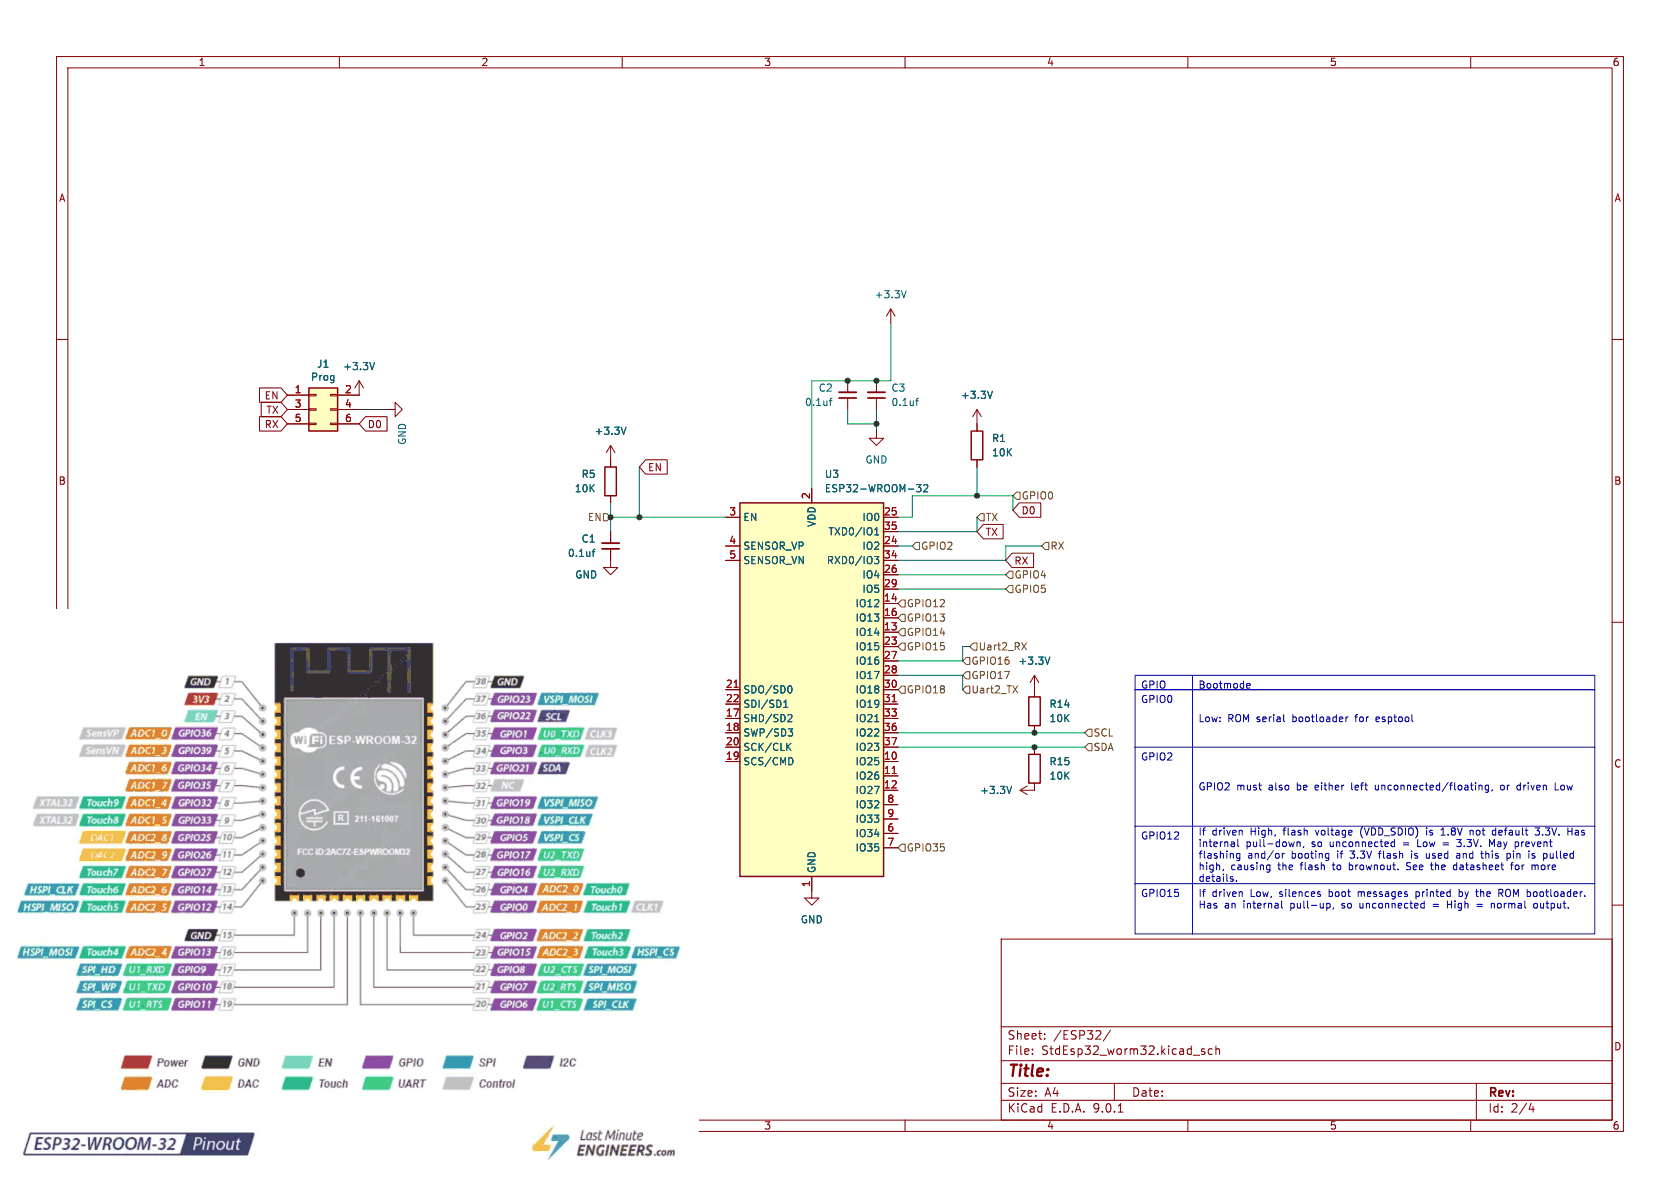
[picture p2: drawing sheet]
(kicad_sch
 (version 20250114)
 (generator "eeschema")
 (generator_version "9.0")
 (paper "A4")
 (lib_symbols
  (symbol "+3.3V_3"
   (power)
   (pin_names
    (offset 0)) (exclude_from_sim no) (in_bom yes) (on_board yes)
   (property "Reference" "#PWR" (at 0 -3.81 0) (effects (font (size 1.27 1.27)) (hide yes)))
   (property "Value" "+3.3V_3" (at 0 3.556 0) (effects (font (size 1.27 1.27))))
   (property "Footprint" "" (at 0 0 0) (effects (font (size 1.27 1.27)) (hide yes)))
   (property "Datasheet" "" (at 0 0 0) (effects (font (size 1.27 1.27)) (hide yes)))
   (property "Description" "Power symbol creates a global label with name \"+3.3V\"" (at 0 0 0) (effects (font (size 1.27 1.27)) (hide yes)))
   (symbol "+3.3V_3_0_1"
    (polyline (pts (xy -0.762 1.27) (xy 0 2.54)) (stroke (width 0) (type default)) (fill (type none)))
    (polyline (pts (xy 0 2.54) (xy 0.762 1.27)) (stroke (width 0) (type default)) (fill (type none)))
    (polyline (pts (xy 0 0) (xy 0 2.54)) (stroke (width 0) (type default)) (fill (type none))))
   (symbol "+3.3V_3_1_1"
    (pin power_in line (at 0 0 90) (length 0) (hide yes) (name "+3.3V" (effects (font (size 1.27 1.27)))) (number "1" (effects (font (size 1.27 1.27))))))
   (embedded_fonts no))
  (symbol "Connector_Generic:Conn_02x03_Odd_Even"
   (pin_names
    (offset 1.016) (hide yes)) (exclude_from_sim no) (in_bom yes) (on_board yes)
   (property "Reference" "J" (at 1.27 5.08 0) (effects (font (size 1.27 1.27))))
   (property "Value" "Conn_02x03_Odd_Even" (at 1.27 -5.08 0) (effects (font (size 1.27 1.27))))
   (property "Footprint" "" (at 0 0 0) (effects (font (size 1.27 1.27)) (hide yes)))
   (property "Datasheet" "~" (at 0 0 0) (effects (font (size 1.27 1.27)) (hide yes)))
   (property "Description" "Generic connector, double row, 02x03, odd/even pin numbering scheme (row 1 odd numbers, row 2 even numbers), script generated (kicad-library-utils/schlib/autogen/connector/)" (at 0 0 0) (effects (font (size 1.27 1.27)) (hide yes)))
   (symbol "Conn_02x03_Odd_Even_1_1"
    (rectangle (start -1.27 3.81) (end 3.81 -3.81) (stroke (width 0.254) (type default)) (fill (type background)))
    (rectangle (start -1.27 2.667) (end 0 2.413) (stroke (width 0.1524) (type default)) (fill (type none)))
    (rectangle (start -1.27 0.127) (end 0 -0.127) (stroke (width 0.1524) (type default)) (fill (type none)))
    (rectangle (start -1.27 -2.413) (end 0 -2.667) (stroke (width 0.1524) (type default)) (fill (type none)))
    (rectangle (start 3.81 2.667) (end 2.54 2.413) (stroke (width 0.1524) (type default)) (fill (type none)))
    (rectangle (start 3.81 0.127) (end 2.54 -0.127) (stroke (width 0.1524) (type default)) (fill (type none)))
    (rectangle (start 3.81 -2.413) (end 2.54 -2.667) (stroke (width 0.1524) (type default)) (fill (type none)))
    (pin passive line (at -5.08 2.54 0) (length 3.81) (name "Pin_1" (effects (font (size 1.27 1.27)))) (number "1" (effects (font (size 1.27 1.27)))))
    (pin passive line (at -5.08 0 0) (length 3.81) (name "Pin_3" (effects (font (size 1.27 1.27)))) (number "3" (effects (font (size 1.27 1.27)))))
    (pin passive line (at -5.08 -2.54 0) (length 3.81) (name "Pin_5" (effects (font (size 1.27 1.27)))) (number "5" (effects (font (size 1.27 1.27)))))
    (pin passive line (at 7.62 2.54 180) (length 3.81) (name "Pin_2" (effects (font (size 1.27 1.27)))) (number "2" (effects (font (size 1.27 1.27)))))
    (pin passive line (at 7.62 0 180) (length 3.81) (name "Pin_4" (effects (font (size 1.27 1.27)))) (number "4" (effects (font (size 1.27 1.27)))))
    (pin passive line (at 7.62 -2.54 180) (length 3.81) (name "Pin_6" (effects (font (size 1.27 1.27)))) (number "6" (effects (font (size 1.27 1.27))))))
   (embedded_fonts no))
  (symbol "Device:C_Small"
   (pin_numbers (hide yes))
   (pin_names
    (offset 0.254) (hide yes)) (exclude_from_sim no) (in_bom yes) (on_board yes)
   (property "Reference" "C" (at 0.254 1.778 0) (effects (font (size 1.27 1.27)) (justify left)))
   (property "Value" "C_Small" (at 0.254 -2.032 0) (effects (font (size 1.27 1.27)) (justify left)))
   (property "Footprint" "" (at 0 0 0) (effects (font (size 1.27 1.27)) (hide yes)))
   (property "Datasheet" "~" (at 0 0 0) (effects (font (size 1.27 1.27)) (hide yes)))
   (property "Description" "Unpolarized capacitor, small symbol" (at 0 0 0) (effects (font (size 1.27 1.27)) (hide yes)))
   (symbol "C_Small_0_1"
    (polyline (pts (xy -1.524 0.508) (xy 1.524 0.508)) (stroke (width 0.3048) (type default)) (fill (type none)))
    (polyline (pts (xy -1.524 -0.508) (xy 1.524 -0.508)) (stroke (width 0.3302) (type default)) (fill (type none))))
   (symbol "C_Small_1_1"
    (pin passive line (at 0 2.54 270) (length 2.032) (name "~" (effects (font (size 1.27 1.27)))) (number "1" (effects (font (size 1.27 1.27)))))
    (pin passive line (at 0 -2.54 90) (length 2.032) (name "~" (effects (font (size 1.27 1.27)))) (number "2" (effects (font (size 1.27 1.27))))))
   (embedded_fonts no))
  (symbol "Device:R"
   (pin_numbers (hide yes))
   (pin_names
    (offset 0)) (exclude_from_sim no) (in_bom yes) (on_board yes)
   (property "Reference" "R" (at 2.032 0 90) (effects (font (size 1.27 1.27))))
   (property "Value" "R" (at 0 0 90) (effects (font (size 1.27 1.27))))
   (property "Footprint" "" (at -1.778 0 90) (effects (font (size 1.27 1.27)) (hide yes)))
   (property "Datasheet" "~" (at 0 0 0) (effects (font (size 1.27 1.27)) (hide yes)))
   (property "Description" "Resistor" (at 0 0 0) (effects (font (size 1.27 1.27)) (hide yes)))
   (symbol "R_0_1"
    (rectangle (start -1.016 -2.54) (end 1.016 2.54) (stroke (width 0.254) (type default)) (fill (type none))))
   (symbol "R_1_1"
    (pin passive line (at 0 3.81 270) (length 1.27) (name "~" (effects (font (size 1.27 1.27)))) (number "1" (effects (font (size 1.27 1.27)))))
    (pin passive line (at 0 -3.81 90) (length 1.27) (name "~" (effects (font (size 1.27 1.27)))) (number "2" (effects (font (size 1.27 1.27))))))
   (embedded_fonts no))
  (symbol "GND_22"
   (power)
   (pin_names
    (offset 0)) (exclude_from_sim no) (in_bom yes) (on_board yes)
   (property "Reference" "#PWR" (at 0 -6.35 0) (effects (font (size 1.27 1.27)) (hide yes)))
   (property "Value" "GND_22" (at 0 -3.81 0) (effects (font (size 1.27 1.27))))
   (property "Footprint" "" (at 0 0 0) (effects (font (size 1.27 1.27)) (hide yes)))
   (property "Datasheet" "" (at 0 0 0) (effects (font (size 1.27 1.27)) (hide yes)))
   (property "Description" "Power symbol creates a global label with name \"GND\" , ground" (at 0 0 0) (effects (font (size 1.27 1.27)) (hide yes)))
   (symbol "GND_22_0_1"
    (polyline (pts (xy 0 0) (xy 0 -1.27) (xy 1.27 -1.27) (xy 0 -2.54) (xy -1.27 -1.27) (xy 0 -1.27)) (stroke (width 0) (type default)) (fill (type none))))
   (symbol "GND_22_1_1"
    (pin power_in line (at 0 0 270) (length 0) (hide yes) (name "GND" (effects (font (size 1.27 1.27)))) (number "1" (effects (font (size 1.27 1.27))))))
   (embedded_fonts no))
  (symbol "RF_Module:ESP32-WROOM-32" (exclude_from_sim no) (in_bom yes) (on_board yes)
   (property "Reference" "U" (at -12.7 34.29 0) (effects (font (size 1.27 1.27)) (justify left)))
   (property "Value" "ESP32-WROOM-32" (at 1.27 34.29 0) (effects (font (size 1.27 1.27)) (justify left)))
   (property "Footprint" "RF_Module:ESP32-WROOM-32" (at 0 -38.1 0) (effects (font (size 1.27 1.27)) (hide yes)))
   (property "Datasheet" "https://www.espressif.com/sites/default/files/documentation/esp32-wroom-32_datasheet_en.pdf" (at -7.62 1.27 0) (effects (font (size 1.27 1.27)) (hide yes)))
   (property "Description" "RF Module, ESP32-D0WDQ6 SoC, Wi-Fi 802.11b/g/n, Bluetooth, BLE, 32-bit, 2.7-3.6V, onboard antenna, SMD" (at 0 0 0) (effects (font (size 1.27 1.27)) (hide yes)))
   (symbol "ESP32-WROOM-32_0_1"
    (rectangle (start -12.7 33.02) (end 12.7 -33.02) (stroke (width 0.254) (type default)) (fill (type background))))
   (symbol "ESP32-WROOM-32_1_1"
    (pin input line (at -15.24 30.48 0) (length 2.54) (name "EN" (effects (font (size 1.27 1.27)))) (number "3" (effects (font (size 1.27 1.27)))))
    (pin input line (at -15.24 25.4 0) (length 2.54) (name "SENSOR_VP" (effects (font (size 1.27 1.27)))) (number "4" (effects (font (size 1.27 1.27)))))
    (pin input line (at -15.24 22.86 0) (length 2.54) (name "SENSOR_VN" (effects (font (size 1.27 1.27)))) (number "5" (effects (font (size 1.27 1.27)))))
    (pin bidirectional line (at -15.24 0 0) (length 2.54) (name "SDO/SD0" (effects (font (size 1.27 1.27)))) (number "21" (effects (font (size 1.27 1.27)))))
    (pin bidirectional line (at -15.24 -2.54 0) (length 2.54) (name "SDI/SD1" (effects (font (size 1.27 1.27)))) (number "22" (effects (font (size 1.27 1.27)))))
    (pin bidirectional line (at -15.24 -5.08 0) (length 2.54) (name "SHD/SD2" (effects (font (size 1.27 1.27)))) (number "17" (effects (font (size 1.27 1.27)))))
    (pin bidirectional line (at -15.24 -7.62 0) (length 2.54) (name "SWP/SD3" (effects (font (size 1.27 1.27)))) (number "18" (effects (font (size 1.27 1.27)))))
    (pin bidirectional line (at -15.24 -10.16 0) (length 2.54) (name "SCK/CLK" (effects (font (size 1.27 1.27)))) (number "20" (effects (font (size 1.27 1.27)))))
    (pin bidirectional line (at -15.24 -12.7 0) (length 2.54) (name "SCS/CMD" (effects (font (size 1.27 1.27)))) (number "19" (effects (font (size 1.27 1.27)))))
    (pin no_connect line (at -12.7 -27.94 0) (length 2.54) (hide yes) (name "NC" (effects (font (size 1.27 1.27)))) (number "32" (effects (font (size 1.27 1.27)))))
    (pin power_in line (at 0 35.56 270) (length 2.54) (name "VDD" (effects (font (size 1.27 1.27)))) (number "2" (effects (font (size 1.27 1.27)))))
    (pin power_in line (at 0 -35.56 90) (length 2.54) (name "GND" (effects (font (size 1.27 1.27)))) (number "1" (effects (font (size 1.27 1.27)))))
    (pin passive line (at 0 -35.56 90) (length 2.54) (hide yes) (name "GND" (effects (font (size 1.27 1.27)))) (number "15" (effects (font (size 1.27 1.27)))))
    (pin passive line (at 0 -35.56 90) (length 2.54) (hide yes) (name "GND" (effects (font (size 1.27 1.27)))) (number "38" (effects (font (size 1.27 1.27)))))
    (pin passive line (at 0 -35.56 90) (length 2.54) (hide yes) (name "GND" (effects (font (size 1.27 1.27)))) (number "39" (effects (font (size 1.27 1.27)))))
    (pin bidirectional line (at 15.24 30.48 180) (length 2.54) (name "IO0" (effects (font (size 1.27 1.27)))) (number "25" (effects (font (size 1.27 1.27)))))
    (pin bidirectional line (at 15.24 27.94 180) (length 2.54) (name "TXD0/IO1" (effects (font (size 1.27 1.27)))) (number "35" (effects (font (size 1.27 1.27)))))
    (pin bidirectional line (at 15.24 25.4 180) (length 2.54) (name "IO2" (effects (font (size 1.27 1.27)))) (number "24" (effects (font (size 1.27 1.27)))))
    (pin bidirectional line (at 15.24 22.86 180) (length 2.54) (name "RXD0/IO3" (effects (font (size 1.27 1.27)))) (number "34" (effects (font (size 1.27 1.27)))))
    (pin bidirectional line (at 15.24 20.32 180) (length 2.54) (name "IO4" (effects (font (size 1.27 1.27)))) (number "26" (effects (font (size 1.27 1.27)))))
    (pin bidirectional line (at 15.24 17.78 180) (length 2.54) (name "IO5" (effects (font (size 1.27 1.27)))) (number "29" (effects (font (size 1.27 1.27)))))
    (pin bidirectional line (at 15.24 15.24 180) (length 2.54) (name "IO12" (effects (font (size 1.27 1.27)))) (number "14" (effects (font (size 1.27 1.27)))))
    (pin bidirectional line (at 15.24 12.7 180) (length 2.54) (name "IO13" (effects (font (size 1.27 1.27)))) (number "16" (effects (font (size 1.27 1.27)))))
    (pin bidirectional line (at 15.24 10.16 180) (length 2.54) (name "IO14" (effects (font (size 1.27 1.27)))) (number "13" (effects (font (size 1.27 1.27)))))
    (pin bidirectional line (at 15.24 7.62 180) (length 2.54) (name "IO15" (effects (font (size 1.27 1.27)))) (number "23" (effects (font (size 1.27 1.27)))))
    (pin bidirectional line (at 15.24 5.08 180) (length 2.54) (name "IO16" (effects (font (size 1.27 1.27)))) (number "27" (effects (font (size 1.27 1.27)))))
    (pin bidirectional line (at 15.24 2.54 180) (length 2.54) (name "IO17" (effects (font (size 1.27 1.27)))) (number "28" (effects (font (size 1.27 1.27)))))
    (pin bidirectional line (at 15.24 0 180) (length 2.54) (name "IO18" (effects (font (size 1.27 1.27)))) (number "30" (effects (font (size 1.27 1.27)))))
    (pin bidirectional line (at 15.24 -2.54 180) (length 2.54) (name "IO19" (effects (font (size 1.27 1.27)))) (number "31" (effects (font (size 1.27 1.27)))))
    (pin bidirectional line (at 15.24 -5.08 180) (length 2.54) (name "IO21" (effects (font (size 1.27 1.27)))) (number "33" (effects (font (size 1.27 1.27)))))
    (pin bidirectional line (at 15.24 -7.62 180) (length 2.54) (name "IO22" (effects (font (size 1.27 1.27)))) (number "36" (effects (font (size 1.27 1.27)))))
    (pin bidirectional line (at 15.24 -10.16 180) (length 2.54) (name "IO23" (effects (font (size 1.27 1.27)))) (number "37" (effects (font (size 1.27 1.27)))))
    (pin bidirectional line (at 15.24 -12.7 180) (length 2.54) (name "IO25" (effects (font (size 1.27 1.27)))) (number "10" (effects (font (size 1.27 1.27)))))
    (pin bidirectional line (at 15.24 -15.24 180) (length 2.54) (name "IO26" (effects (font (size 1.27 1.27)))) (number "11" (effects (font (size 1.27 1.27)))))
    (pin bidirectional line (at 15.24 -17.78 180) (length 2.54) (name "IO27" (effects (font (size 1.27 1.27)))) (number "12" (effects (font (size 1.27 1.27)))))
    (pin bidirectional line (at 15.24 -20.32 180) (length 2.54) (name "IO32" (effects (font (size 1.27 1.27)))) (number "8" (effects (font (size 1.27 1.27)))))
    (pin bidirectional line (at 15.24 -22.86 180) (length 2.54) (name "IO33" (effects (font (size 1.27 1.27)))) (number "9" (effects (font (size 1.27 1.27)))))
    (pin input line (at 15.24 -25.4 180) (length 2.54) (name "IO34" (effects (font (size 1.27 1.27)))) (number "6" (effects (font (size 1.27 1.27)))))
    (pin input line (at 15.24 -27.94 180) (length 2.54) (name "IO35" (effects (font (size 1.27 1.27)))) (number "7" (effects (font (size 1.27 1.27))))))
   (embedded_fonts no)))
 (junction
  (at 154.94 74.93)
  (diameter 0)
  (color 0 0 0 0))
 (junction
  (at 172.72 87.63)
  (diameter 0)
  (color 0 0 0 0))
 (junction
  (at 182.88 129.54)
  (diameter 0)
  (color 0 0 0 0))
 (junction
  (at 182.88 132.08)
  (diameter 0)
  (color 0 0 0 0))
 (junction
  (at 154.94 67.31)
  (diameter 0)
  (color 0 0 0 0))
 (junction
  (at 149.86 67.31)
  (diameter 0)
  (color 0 0 0 0))
 (junction
  (at 107.95 91.44)
  (diameter 0)
  (color 0 0 0 0))
 (junction
  (at 113.03 91.44)
  (diameter 0)
  (color 0 0 0 0))
 (wire
  (pts (xy 113.03 82.55) (xy 113.03 91.44))
  (stroke (width 0) (type default)))
 (wire
  (pts (xy 149.86 67.31) (xy 154.94 67.31))
  (stroke (width 0) (type default)))
 (wire
  (pts (xy 149.86 72.39) (xy 149.86 74.93))
  (stroke (width 0) (type default)))
 (wire
  (pts (xy 157.48 67.31) (xy 154.94 67.31))
  (stroke (width 0) (type default)))
 (wire
  (pts (xy 191.77 132.08) (xy 182.88 132.08))
  (stroke (width 0) (type default)))
 (wire
  (pts (xy 68.58 72.39) (xy 63.5 72.39))
  (stroke (width 0) (type default)))
 (wire
  (pts (xy 177.8 104.14) (xy 158.75 104.14))
  (stroke (width 0) (type default)))
 (wire
  (pts (xy 182.88 132.08) (xy 158.75 132.08))
  (stroke (width 0) (type default)))
 (wire
  (pts (xy 149.86 67.31) (xy 143.51 67.31))
  (stroke (width 0) (type default)))
 (wire
  (pts (xy 107.95 93.98) (xy 107.95 91.44))
  (stroke (width 0) (type default)))
 (wire
  (pts (xy 157.48 57.15) (xy 157.48 67.31))
  (stroke (width 0) (type default)))
 (wire
  (pts (xy 107.95 88.9) (xy 107.95 91.44))
  (stroke (width 0) (type default)))
 (wire
  (pts (xy 172.72 82.55) (xy 172.72 87.63))
  (stroke (width 0) (type default)))
 (wire
  (pts (xy 161.29 91.44) (xy 161.29 87.63))
  (stroke (width 0) (type default)))
 (wire
  (pts (xy 170.18 119.38) (xy 158.75 119.38))
  (stroke (width 0) (type default)))
 (wire
  (pts (xy 179.07 87.63) (xy 172.72 87.63))
  (stroke (width 0) (type default)))
 (wire
  (pts (xy 158.75 91.44) (xy 161.29 91.44))
  (stroke (width 0) (type default)))
 (wire
  (pts (xy 191.77 129.54) (xy 182.88 129.54))
  (stroke (width 0) (type default)))
 (wire
  (pts (xy 113.03 91.44) (xy 128.27 91.44))
  (stroke (width 0) (type default)))
 (wire
  (pts (xy 154.94 72.39) (xy 154.94 74.93))
  (stroke (width 0) (type default)))
 (wire
  (pts (xy 161.29 87.63) (xy 172.72 87.63))
  (stroke (width 0) (type default)))
 (wire
  (pts (xy 170.18 114.3) (xy 170.18 116.84))
  (stroke (width 0) (type default)))
 (wire
  (pts (xy 158.75 101.6) (xy 177.8 101.6))
  (stroke (width 0) (type default)))
 (wire
  (pts (xy 172.72 91.44) (xy 172.72 93.98))
  (stroke (width 0) (type default)))
 (wire
  (pts (xy 182.88 129.54) (xy 158.75 129.54))
  (stroke (width 0) (type default)))
 (wire
  (pts (xy 161.29 96.52) (xy 158.75 96.52))
  (stroke (width 0) (type default)))
 (wire
  (pts (xy 179.07 87.63) (xy 179.07 90.17))
  (stroke (width 0) (type default)))
 (wire
  (pts (xy 143.51 67.31) (xy 143.51 86.36))
  (stroke (width 0) (type default)))
 (wire
  (pts (xy 170.18 119.38) (xy 170.18 121.92))
  (stroke (width 0) (type default)))
 (wire
  (pts (xy 170.18 116.84) (xy 158.75 116.84))
  (stroke (width 0) (type default)))
 (wire
  (pts (xy 158.75 93.98) (xy 172.72 93.98))
  (stroke (width 0) (type default)))
 (wire
  (pts (xy 184.15 96.52) (xy 177.8 96.52))
  (stroke (width 0) (type default)))
 (wire
  (pts (xy 154.94 74.93) (xy 154.94 76.2))
  (stroke (width 0) (type default)))
 (wire
  (pts (xy 177.8 96.52) (xy 177.8 99.06))
  (stroke (width 0) (type default)))
 (wire
  (pts (xy 149.86 74.93) (xy 154.94 74.93))
  (stroke (width 0) (type default)))
 (wire
  (pts (xy 158.75 99.06) (xy 177.8 99.06))
  (stroke (width 0) (type default)))
 (wire
  (pts (xy 171.45 114.3) (xy 170.18 114.3))
  (stroke (width 0) (type default)))
 (wire
  (pts (xy 107.95 91.44) (xy 113.03 91.44))
  (stroke (width 0) (type default)))
 (image
  (at 62.23 157.48)
  (scale 0.341627)
  (data))
 (table
  (column_count 2)
  (border
   (external yes)
   (header yes) (stroke (width 0) (type solid)))
  (separators
   (rows yes)
   (cols yes) (stroke (width 0) (type solid)))
  (column_widths 10.16 71.12)
  (row_heights 2.54 10.16 13.97 10.16 8.89)
  (cells
   (table_cell "GPIO" (exclude_from_sim no) (at 200.66 119.38 0) (size 10.16 2.54)
    (margins 0.9525 0.9525 0.9525 0.9525)
    (span 1 1) (fill (type none)) (effects (font (size 1.27 1.27)) (justify left top)))
   (table_cell "Bootmode" (exclude_from_sim no) (at 210.82 119.38 0) (size 71.12 2.54)
    (margins 0.9525 0.9525 0.9525 0.9525)
    (span 1 1) (fill (type none)) (effects (font (size 1.27 1.27)) (justify left top)))
   (table_cell "GPIO0" (exclude_from_sim no) (at 200.66 121.92 0) (size 10.16 10.16)
    (margins 0.9525 0.9525 0.9525 0.9525)
    (span 1 1) (fill (type none)) (effects (font (size 1.27 1.27)) (justify left top)))
   (table_cell "Low: ROM serial bootloader for esptool" (exclude_from_sim no) (at 210.82 121.92 0) (size 71.12 10.16)
    (margins 0.9525 0.9525 0.9525 0.9525)
    (span 1 1) (fill (type none)) (effects (font (size 1.27 1.27)) (justify left)))
   (table_cell "GPIO2" (exclude_from_sim no) (at 200.66 132.08 0) (size 10.16 13.97)
    (margins 0.9525 0.9525 0.9525 0.9525)
    (span 1 1) (fill (type none)) (effects (font (size 1.27 1.27)) (justify left top)))
   (table_cell "GPIO2 must also be either left unconnected/floating, or driven Low" (exclude_from_sim no) (at 210.82 132.08 0) (size 71.12 13.97)
    (margins 0.9525 0.9525 0.9525 0.9525)
    (span 1 1) (fill (type none)) (effects (font (size 1.27 1.27)) (justify left)))
   (table_cell "GPIO12 " (exclude_from_sim no) (at 200.66 146.05 0) (size 10.16 10.16)
    (margins 0.9525 0.9525 0.9525 0.9525)
    (span 1 1) (fill (type none)) (effects (font (size 1.27 1.27)) (justify left top)))
   (table_cell "If driven High, flash voltage (VDD_SDIO) is 1.8V not default 3.3V. Has internal pull-down, so unconnected = Low = 3.3V. May prevent flashing and/or booting if 3.3V flash is used and this pin is pulled high, causing the flash to brownout. See the datasheet for more details." (exclude_from_sim no) (at 210.82 146.05 0) (size 71.12 10.16)
    (margins 0.9525 0.9525 0.9525 0.9525)
    (span 1 1) (fill (type none)) (effects (font (size 1.27 1.27)) (justify left)))
   (table_cell "GPIO15" (exclude_from_sim no) (at 200.66 156.21 0) (size 10.16 8.89)
    (margins 0.9525 0.9525 0.9525 0.9525)
    (span 1 1) (fill (type none)) (effects (font (size 1.27 1.27)) (justify left top)))
   (table_cell "If driven Low, silences boot messages printed by the ROM bootloader. Has an internal pull-up, so unconnected = High = normal output." (exclude_from_sim no) (at 210.82 156.21 0) (size 71.12 8.89)
    (margins 0.9525 0.9525 0.9525 0.9525)
    (span 1 1) (fill (type none)) (effects (font (size 1.27 1.27)) (justify left top)))))
 (global_label "EN"
  (shape input)
  (at 113.03 82.55 0)
  (fields_autoplaced yes)
  (effects (font (size 1.27 1.27)) (justify left))
  (property "Intersheetrefs" "${INTERSHEET_REFS}" (at 118.4947 82.55 0) (effects (font (size 1.27 1.27)) (justify left) (hide yes))))
 (global_label "RX"
  (shape input)
  (at 50.8 74.93 180)
  (effects (font (size 1.27 1.27)) (justify right))
  (property "Intersheetrefs" "${INTERSHEET_REFS}" (at 50.8 74.93 0) (effects (font (size 1.27 1.27)) (hide yes))))
 (global_label "EN"
  (shape input)
  (at 50.8 69.85 180)
  (effects (font (size 1.27 1.27)) (justify right))
  (property "Intersheetrefs" "${INTERSHEET_REFS}" (at 50.8 69.85 0) (effects (font (size 1.27 1.27)) (hide yes))))
 (global_label "D0"
  (shape input)
  (at 179.07 90.17 0)
  (effects (font (size 1.27 1.27)) (justify left))
  (property "Intersheetrefs" "${INTERSHEET_REFS}" (at 179.07 90.17 0) (effects (font (size 1.27 1.27)) (hide yes))))
 (global_label "TX"
  (shape input)
  (at 172.72 93.98 0)
  (effects (font (size 1.27 1.27)) (justify left))
  (property "Intersheetrefs" "${INTERSHEET_REFS}" (at 172.72 93.98 0) (effects (font (size 1.27 1.27)) (hide yes))))
 (global_label "TX"
  (shape input)
  (at 50.8 72.39 180)
  (effects (font (size 1.27 1.27)) (justify right))
  (property "Intersheetrefs" "${INTERSHEET_REFS}" (at 50.8 72.39 0) (effects (font (size 1.27 1.27)) (hide yes))))
 (global_label "D0"
  (shape input)
  (at 63.5 74.93 0)
  (effects (font (size 1.27 1.27)) (justify left))
  (property "Intersheetrefs" "${INTERSHEET_REFS}" (at 63.5 74.93 0) (effects (font (size 1.27 1.27)) (hide yes))))
 (global_label "RX"
  (shape input)
  (at 177.8 99.06 0)
  (effects (font (size 1.27 1.27)) (justify left))
  (property "Intersheetrefs" "${INTERSHEET_REFS}" (at 177.8 99.06 0) (effects (font (size 1.27 1.27)) (hide yes))))
 (hierarchical_label "GPIO2"
  (shape input)
  (at 161.29 96.52 0)
  (effects (font (size 1.27 1.27)) (justify left)))
 (hierarchical_label "GPIO35"
  (shape input)
  (at 158.75 149.86 0)
  (effects (font (size 1.27 1.27)) (justify left)))
 (hierarchical_label "Uart2_RX"
  (shape input)
  (at 171.45 114.3 0)
  (effects (font (size 1.27 1.27)) (justify left)))
 (hierarchical_label "TX"
  (shape input)
  (at 172.72 91.44 0)
  (effects (font (size 1.27 1.27)) (justify left)))
 (hierarchical_label "GPIO18"
  (shape input)
  (at 158.75 121.92 0)
  (effects (font (size 1.27 1.27)) (justify left)))
 (hierarchical_label "Uart2_TX"
  (shape input)
  (at 170.18 121.92 0)
  (effects (font (size 1.27 1.27)) (justify left)))
 (hierarchical_label "GPIO13"
  (shape input)
  (at 158.75 109.22 0)
  (effects (font (size 1.27 1.27)) (justify left)))
 (hierarchical_label "GPIO17"
  (shape input)
  (at 170.18 119.38 0)
  (effects (font (size 1.27 1.27)) (justify left)))
 (hierarchical_label "GPIO5"
  (shape input)
  (at 177.8 104.14 0)
  (effects (font (size 1.27 1.27)) (justify left)))
 (hierarchical_label "SCL"
  (shape input)
  (at 191.77 129.54 0)
  (effects (font (size 1.27 1.27)) (justify left)))
 (hierarchical_label "GPIO4"
  (shape input)
  (at 177.8 101.6 0)
  (effects (font (size 1.27 1.27)) (justify left)))
 (hierarchical_label "GPIO16"
  (shape input)
  (at 170.18 116.84 0)
  (effects (font (size 1.27 1.27)) (justify left)))
 (hierarchical_label "RX"
  (shape input)
  (at 184.15 96.52 0)
  (effects (font (size 1.27 1.27)) (justify left)))
 (hierarchical_label "GPIO15"
  (shape input)
  (at 158.75 114.3 0)
  (effects (font (size 1.27 1.27)) (justify left)))
 (hierarchical_label "SDA"
  (shape input)
  (at 191.77 132.08 0)
  (effects (font (size 1.27 1.27)) (justify left)))
 (hierarchical_label "EN"
  (shape input)
  (at 107.95 91.44 180)
  (effects (font (size 1.27 1.27)) (justify right)))
 (hierarchical_label "GPIO14"
  (shape input)
  (at 158.75 111.76 0)
  (effects (font (size 1.27 1.27)) (justify left)))
 (hierarchical_label "GPIO0"
  (shape input)
  (at 179.07 87.63 0)
  (effects (font (size 1.27 1.27)) (justify left)))
 (hierarchical_label "GPIO12"
  (shape input)
  (at 158.75 106.68 0)
  (effects (font (size 1.27 1.27)) (justify left)))
 (symbol
  (lib_name "+3.3V_3")
  (lib_id "power:+3.3V")
  (at 182.88 139.7 90)
  (mirror x)
  (unit 1)
  (exclude_from_sim no)
  (in_bom yes)
  (on_board yes)
  (dnp no)
  (fields_autoplaced yes)
  (property "Reference" "#PWR040" (at 186.69 139.7 0) (effects (font (size 1.27 1.27)) (hide yes)))
  (property "Value" "+3.3V" (at 179.07 139.6999 90) (effects (font (size 1.27 1.27)) (justify left)))
  (property "Footprint" "" (at 182.88 139.7 0) (effects (font (size 1.27 1.27)) (hide yes)))
  (property "Datasheet" "" (at 182.88 139.7 0) (effects (font (size 1.27 1.27)) (hide yes)))
  (property "Description" "" (at 182.88 139.7 0) (effects (font (size 1.27 1.27)) (hide yes)))
  (pin "1"))
 (symbol
  (lib_name "GND_22")
  (lib_id "power:GND")
  (at 68.58 72.39 90)
  (unit 1)
  (exclude_from_sim no)
  (in_bom yes)
  (on_board yes)
  (dnp no)
  (property "Reference" "#PWR036" (at 74.93 72.39 0) (effects (font (size 1.27 1.27)) (hide yes)))
  (property "Value" "GND" (at 71.12 76.708 0) (effects (font (size 1.27 1.27))))
  (property "Footprint" "" (at 68.58 72.39 0) (effects (font (size 1.27 1.27)) (hide yes)))
  (property "Datasheet" "" (at 68.58 72.39 0) (effects (font (size 1.27 1.27)) (hide yes)))
  (property "Description" "" (at 68.58 72.39 0) (effects (font (size 1.27 1.27)) (hide yes)))
  (pin "1"))
 (symbol
  (lib_id "Device:R")
  (at 107.95 85.09 0)
  (mirror y)
  (unit 1)
  (exclude_from_sim no)
  (in_bom yes)
  (on_board yes)
  (dnp no)
  (property "Reference" "R5" (at 105.41 83.8199 0) (effects (font (size 1.27 1.27)) (justify left)))
  (property "Value" "10K" (at 105.41 86.3599 0) (effects (font (size 1.27 1.27)) (justify left)))
  (property "Footprint" "Resistor_SMD:R_0603_1608Metric" (at 109.728 85.09 90) (effects (font (size 1.27 1.27)) (hide yes)))
  (property "Datasheet" "~" (at 107.95 85.09 0) (effects (font (size 1.27 1.27)) (hide yes)))
  (property "Description" "" (at 107.95 85.09 0) (effects (font (size 1.27 1.27)) (hide yes)))
  (property "LINK" "https://www.digikey.com/en/products/detail/stackpole-electronics-inc/RMCF0805JT10K0/1757762" (at 107.95 85.09 0) (effects (font (size 1.27 1.27)) (hide yes)))
  (pin "1")
  (pin "2")
  (instances (project "CONTROL WIFI ESP32 S3 V4.0" (path "" (reference "R5") (unit 1))) (project "TocBoatReceiver" (path "" (reference "R5") (unit 1)))))
 (symbol
  (lib_id "Device:C_Small")
  (at 154.94 69.85 180)
  (unit 1)
  (exclude_from_sim no)
  (in_bom yes)
  (on_board yes)
  (dnp no)
  (property "Reference" "C3" (at 157.48 68.5736 0) (effects (font (size 1.27 1.27)) (justify right)))
  (property "Value" "0.1uf" (at 157.48 71.1136 0) (effects (font (size 1.27 1.27)) (justify right)))
  (property "Footprint" "Capacitor_SMD:C_0603_1608Metric" (at 154.94 69.85 0) (effects (font (size 1.27 1.27)) (hide yes)))
  (property "Datasheet" "~" (at 154.94 69.85 0) (effects (font (size 1.27 1.27)) (hide yes)))
  (property "Description" "" (at 154.94 69.85 0) (effects (font (size 1.27 1.27)) (hide yes)))
  (property "LINK" "https://www.digikey.com/en/products/detail/samsung-electro-mechanics/CL21B104KBCNNNC/3886661" (at 154.94 69.85 0) (effects (font (size 1.27 1.27)) (hide yes)))
  (pin "1")
  (pin "2")
  (instances (project "CONTROL WIFI ESP32 S3 V4.0" (path "" (reference "C3") (unit 1))) (project "TocBoatReceiver" (path "" (reference "C3") (unit 1)))))
 (symbol
  (lib_name "+3.3V_3")
  (lib_id "power:+3.3V")
  (at 172.72 74.93 0)
  (mirror y)
  (unit 1)
  (exclude_from_sim no)
  (in_bom yes)
  (on_board yes)
  (dnp no)
  (fields_autoplaced yes)
  (property "Reference" "#PWR06" (at 172.72 78.74 0) (effects (font (size 1.27 1.27)) (hide yes)))
  (property "Value" "+3.3V" (at 172.72 69.85 0) (effects (font (size 1.27 1.27))))
  (property "Footprint" "" (at 172.72 74.93 0) (effects (font (size 1.27 1.27)) (hide yes)))
  (property "Datasheet" "" (at 172.72 74.93 0) (effects (font (size 1.27 1.27)) (hide yes)))
  (property "Description" "" (at 172.72 74.93 0) (effects (font (size 1.27 1.27)) (hide yes)))
  (pin "1"))
 (symbol
  (lib_name "GND_22")
  (lib_id "power:GND")
  (at 154.94 76.2 0)
  (unit 1)
  (exclude_from_sim no)
  (in_bom yes)
  (on_board yes)
  (dnp no)
  (fields_autoplaced yes)
  (property "Reference" "#PWR032" (at 154.94 82.55 0) (effects (font (size 1.27 1.27)) (hide yes)))
  (property "Value" "GND" (at 154.94 81.28 0) (effects (font (size 1.27 1.27))))
  (property "Footprint" "" (at 154.94 76.2 0) (effects (font (size 1.27 1.27)) (hide yes)))
  (property "Datasheet" "" (at 154.94 76.2 0) (effects (font (size 1.27 1.27)) (hide yes)))
  (property "Description" "" (at 154.94 76.2 0) (effects (font (size 1.27 1.27)) (hide yes)))
  (pin "1")
  (instances (project "CONTROL WIFI ESP32 S3 V4.0" (path "" (reference "#PWR032") (unit 1))) (project "TocBoatReceiver" (path "" (reference "#PWR032") (unit 1)))))
 (symbol
  (lib_name "+3.3V_3")
  (lib_id "power:+3.3V")
  (at 63.5 69.85 0)
  (unit 1)
  (exclude_from_sim no)
  (in_bom yes)
  (on_board yes)
  (dnp no)
  (fields_autoplaced yes)
  (property "Reference" "#PWR035" (at 63.5 73.66 0) (effects (font (size 1.27 1.27)) (hide yes)))
  (property "Value" "+3.3V" (at 63.5 64.77 0) (effects (font (size 1.27 1.27))))
  (property "Footprint" "" (at 63.5 69.85 0) (effects (font (size 1.27 1.27)) (hide yes)))
  (property "Datasheet" "" (at 63.5 69.85 0) (effects (font (size 1.27 1.27)) (hide yes)))
  (property "Description" "" (at 63.5 69.85 0) (effects (font (size 1.27 1.27)) (hide yes)))
  (pin "1"))
 (symbol
  (lib_id "Device:R")
  (at 182.88 125.73 0)
  (unit 1)
  (exclude_from_sim no)
  (in_bom yes)
  (on_board yes)
  (dnp no)
  (property "Reference" "R14" (at 185.42 124.4599 0) (effects (font (size 1.27 1.27)) (justify left)))
  (property "Value" "10K" (at 185.42 126.9999 0) (effects (font (size 1.27 1.27)) (justify left)))
  (property "Footprint" "Resistor_SMD:R_0603_1608Metric" (at 181.102 125.73 90) (effects (font (size 1.27 1.27)) (hide yes)))
  (property "Datasheet" "~" (at 182.88 125.73 0) (effects (font (size 1.27 1.27)) (hide yes)))
  (property "Description" "" (at 182.88 125.73 0) (effects (font (size 1.27 1.27)) (hide yes)))
  (property "LINK" "https://www.digikey.com/en/products/detail/stackpole-electronics-inc/RMCF0805JT10K0/1757762" (at 182.88 125.73 0) (effects (font (size 1.27 1.27)) (hide yes)))
  (pin "1")
  (pin "2"))
 (symbol
  (lib_name "GND_22")
  (lib_id "power:GND")
  (at 143.51 157.48 0)
  (unit 1)
  (exclude_from_sim no)
  (in_bom yes)
  (on_board yes)
  (dnp no)
  (fields_autoplaced yes)
  (property "Reference" "#PWR029" (at 143.51 163.83 0) (effects (font (size 1.27 1.27)) (hide yes)))
  (property "Value" "GND" (at 143.51 162.56 0) (effects (font (size 1.27 1.27))))
  (property "Footprint" "" (at 143.51 157.48 0) (effects (font (size 1.27 1.27)) (hide yes)))
  (property "Datasheet" "" (at 143.51 157.48 0) (effects (font (size 1.27 1.27)) (hide yes)))
  (property "Description" "" (at 143.51 157.48 0) (effects (font (size 1.27 1.27)) (hide yes)))
  (pin "1")
  (instances (project "CONTROL WIFI ESP32 S3 V4.0" (path "" (reference "#PWR029") (unit 1))) (project "TocBoatReceiver" (path "" (reference "#PWR029") (unit 1)))))
 (symbol
  (lib_name "+3.3V_3")
  (lib_id "power:+3.3V")
  (at 157.48 57.15 0)
  (unit 1)
  (exclude_from_sim no)
  (in_bom yes)
  (on_board yes)
  (dnp no)
  (fields_autoplaced yes)
  (property "Reference" "#PWR033" (at 157.48 60.96 0) (effects (font (size 1.27 1.27)) (hide yes)))
  (property "Value" "+3.3V" (at 157.48 52.07 0) (effects (font (size 1.27 1.27))))
  (property "Footprint" "" (at 157.48 57.15 0) (effects (font (size 1.27 1.27)) (hide yes)))
  (property "Datasheet" "" (at 157.48 57.15 0) (effects (font (size 1.27 1.27)) (hide yes)))
  (property "Description" "" (at 157.48 57.15 0) (effects (font (size 1.27 1.27)) (hide yes)))
  (pin "1")
  (instances (project "CONTROL WIFI ESP32 S3 V4.0" (path "" (reference "#PWR033") (unit 1))) (project "TocBoatReceiver" (path "" (reference "#PWR033") (unit 1)))))
 (symbol
  (lib_id "Device:R")
  (at 172.72 78.74 0)
  (unit 1)
  (exclude_from_sim no)
  (in_bom yes)
  (on_board yes)
  (dnp no)
  (property "Reference" "R1" (at 175.26 77.4699 0) (effects (font (size 1.27 1.27)) (justify left)))
  (property "Value" "10K" (at 175.26 80.0099 0) (effects (font (size 1.27 1.27)) (justify left)))
  (property "Footprint" "Resistor_SMD:R_0603_1608Metric" (at 170.942 78.74 90) (effects (font (size 1.27 1.27)) (hide yes)))
  (property "Datasheet" "~" (at 172.72 78.74 0) (effects (font (size 1.27 1.27)) (hide yes)))
  (property "Description" "" (at 172.72 78.74 0) (effects (font (size 1.27 1.27)) (hide yes)))
  (property "LINK" "https://www.digikey.com/en/products/detail/stackpole-electronics-inc/RMCF0805JT10K0/1757762" (at 172.72 78.74 0) (effects (font (size 1.27 1.27)) (hide yes)))
  (pin "1")
  (pin "2"))
 (symbol
  (lib_id "RF_Module:ESP32-WROOM-32")
  (at 143.51 121.92 0)
  (unit 1)
  (exclude_from_sim no)
  (in_bom yes)
  (on_board yes)
  (dnp no)
  (fields_autoplaced yes)
  (property "Reference" "U3" (at 145.7041 83.82 0) (effects (font (size 1.27 1.27)) (justify left)))
  (property "Value" "ESP32-WROOM-32" (at 145.7041 86.36 0) (effects (font (size 1.27 1.27)) (justify left)))
  (property "Footprint" "RF_Module:ESP32-WROOM-32" (at 143.51 160.02 0) (effects (font (size 1.27 1.27)) (hide yes)))
  (property "Datasheet" "https://www.espressif.com/sites/default/files/documentation/esp32-wroom-32_datasheet_en.pdf" (at 135.89 120.65 0) (effects (font (size 1.27 1.27)) (hide yes)))
  (property "Description" "RF Module, ESP32-D0WDQ6 SoC, Wi-Fi 802.11b/g/n, Bluetooth, BLE, 32-bit, 2.7-3.6V, onboard antenna, SMD" (at 143.51 121.92 0) (effects (font (size 1.27 1.27)) (hide yes)))
  (pin "2")
  (pin "9")
  (pin "1")
  (pin "4")
  (pin "10")
  (pin "16")
  (pin "31")
  (pin "15")
  (pin "18")
  (pin "20")
  (pin "37")
  (pin "26")
  (pin "32")
  (pin "39")
  (pin "21")
  (pin "35")
  (pin "6")
  (pin "22")
  (pin "27")
  (pin "13")
  (pin "36")
  (pin "38")
  (pin "23")
  (pin "24")
  (pin "11")
  (pin "28")
  (pin "7")
  (pin "19")
  (pin "33")
  (pin "12")
  (pin "14")
  (pin "29")
  (pin "17")
  (pin "34")
  (pin "3")
  (pin "25")
  (pin "30")
  (pin "5")
  (pin "8"))
 (symbol
  (lib_name "GND_22")
  (lib_id "power:GND")
  (at 107.95 99.06 0)
  (unit 1)
  (exclude_from_sim no)
  (in_bom yes)
  (on_board yes)
  (dnp no)
  (property "Reference" "#PWR011" (at 107.95 105.41 0) (effects (font (size 1.27 1.27)) (hide yes)))
  (property "Value" "GND" (at 103.632 101.6 0) (effects (font (size 1.27 1.27))))
  (property "Footprint" "" (at 107.95 99.06 0) (effects (font (size 1.27 1.27)) (hide yes)))
  (property "Datasheet" "" (at 107.95 99.06 0) (effects (font (size 1.27 1.27)) (hide yes)))
  (property "Description" "" (at 107.95 99.06 0) (effects (font (size 1.27 1.27)) (hide yes)))
  (pin "1")
  (instances (project "CONTROL WIFI ESP32 S3 V4.0" (path "" (reference "#PWR011") (unit 1))) (project "TocBoatReceiver" (path "" (reference "#PWR011") (unit 1)))))
 (symbol
  (lib_id "Device:R")
  (at 182.88 135.89 0)
  (unit 1)
  (exclude_from_sim no)
  (in_bom yes)
  (on_board yes)
  (dnp no)
  (property "Reference" "R15" (at 185.42 134.6199 0) (effects (font (size 1.27 1.27)) (justify left)))
  (property "Value" "10K" (at 185.42 137.1599 0) (effects (font (size 1.27 1.27)) (justify left)))
  (property "Footprint" "Resistor_SMD:R_0603_1608Metric" (at 181.102 135.89 90) (effects (font (size 1.27 1.27)) (hide yes)))
  (property "Datasheet" "~" (at 182.88 135.89 0) (effects (font (size 1.27 1.27)) (hide yes)))
  (property "Description" "" (at 182.88 135.89 0) (effects (font (size 1.27 1.27)) (hide yes)))
  (property "LINK" "https://www.digikey.com/en/products/detail/stackpole-electronics-inc/RMCF0805JT10K0/1757762" (at 182.88 135.89 0) (effects (font (size 1.27 1.27)) (hide yes)))
  (pin "1")
  (pin "2"))
 (symbol
  (lib_id "Device:C_Small")
  (at 107.95 96.52 0)
  (mirror x)
  (unit 1)
  (exclude_from_sim no)
  (in_bom yes)
  (on_board yes)
  (dnp no)
  (property "Reference" "C1" (at 105.41 95.2436 0) (effects (font (size 1.27 1.27)) (justify right)))
  (property "Value" "0.1uf" (at 105.41 97.7836 0) (effects (font (size 1.27 1.27)) (justify right)))
  (property "Footprint" "Capacitor_SMD:C_0603_1608Metric" (at 107.95 96.52 0) (effects (font (size 1.27 1.27)) (hide yes)))
  (property "Datasheet" "~" (at 107.95 96.52 0) (effects (font (size 1.27 1.27)) (hide yes)))
  (property "Description" "" (at 107.95 96.52 0) (effects (font (size 1.27 1.27)) (hide yes)))
  (property "LINK" "https://www.digikey.com/en/products/detail/samsung-electro-mechanics/CL21B104KBCNNNC/3886661" (at 107.95 96.52 0) (effects (font (size 1.27 1.27)) (hide yes)))
  (pin "1")
  (pin "2")
  (instances (project "CONTROL WIFI ESP32 S3 V4.0" (path "" (reference "C1") (unit 1))) (project "TocBoatReceiver" (path "" (reference "C1") (unit 1)))))
 (symbol
  (lib_id "Connector_Generic:Conn_02x03_Odd_Even")
  (at 55.88 72.39 0)
  (unit 1)
  (exclude_from_sim no)
  (in_bom yes)
  (on_board yes)
  (dnp no)
  (property "Reference" "J1" (at 57.15 64.3382 0) (effects (font (size 1.27 1.27))))
  (property "Value" "Prog" (at 57.15 66.6496 0) (effects (font (size 1.27 1.27))))
  (property "Footprint" "Connector_PinHeader_1.27mm:PinHeader_2x03_P1.27mm_Vertical_SMD" (at 55.88 72.39 0) (effects (font (size 1.27 1.27)) (hide yes)))
  (property "Datasheet" "~" (at 55.88 72.39 0) (effects (font (size 1.27 1.27)) (hide yes)))
  (property "Description" "" (at 55.88 72.39 0) (effects (font (size 1.27 1.27)) (hide yes)))
  (pin "3")
  (pin "6")
  (pin "4")
  (pin "1")
  (pin "2")
  (pin "5")
  (instances (project "CONTROL WIFI ESP32 S3 V4.0" (path "" (reference "J1") (unit 1))) (project "TocBoatReceiver" (path "" (reference "J1") (unit 1)))))
 (symbol
  (lib_name "+3.3V_3")
  (lib_id "power:+3.3V")
  (at 182.88 121.92 0)
  (mirror y)
  (unit 1)
  (exclude_from_sim no)
  (in_bom yes)
  (on_board yes)
  (dnp no)
  (fields_autoplaced yes)
  (property "Reference" "#PWR039" (at 182.88 125.73 0) (effects (font (size 1.27 1.27)) (hide yes)))
  (property "Value" "+3.3V" (at 182.88 116.84 0) (effects (font (size 1.27 1.27))))
  (property "Footprint" "" (at 182.88 121.92 0) (effects (font (size 1.27 1.27)) (hide yes)))
  (property "Datasheet" "" (at 182.88 121.92 0) (effects (font (size 1.27 1.27)) (hide yes)))
  (property "Description" "" (at 182.88 121.92 0) (effects (font (size 1.27 1.27)) (hide yes)))
  (pin "1"))
 (symbol
  (lib_name "+3.3V_3")
  (lib_id "power:+3.3V")
  (at 107.95 81.28 0)
  (unit 1)
  (exclude_from_sim no)
  (in_bom yes)
  (on_board yes)
  (dnp no)
  (fields_autoplaced yes)
  (property "Reference" "#PWR010" (at 107.95 85.09 0) (effects (font (size 1.27 1.27)) (hide yes)))
  (property "Value" "+3.3V" (at 107.95 76.2 0) (effects (font (size 1.27 1.27))))
  (property "Footprint" "" (at 107.95 81.28 0) (effects (font (size 1.27 1.27)) (hide yes)))
  (property "Datasheet" "" (at 107.95 81.28 0) (effects (font (size 1.27 1.27)) (hide yes)))
  (property "Description" "" (at 107.95 81.28 0) (effects (font (size 1.27 1.27)) (hide yes)))
  (pin "1")
  (instances (project "CONTROL WIFI ESP32 S3 V4.0" (path "" (reference "#PWR010") (unit 1))) (project "TocBoatReceiver" (path "" (reference "#PWR010") (unit 1)))))
 (symbol
  (lib_id "Device:C_Small")
  (at 149.86 69.85 0)
  (mirror x)
  (unit 1)
  (exclude_from_sim no)
  (in_bom yes)
  (on_board yes)
  (dnp no)
  (property "Reference" "C2" (at 147.32 68.5736 0) (effects (font (size 1.27 1.27)) (justify right)))
  (property "Value" "0.1uf" (at 147.32 71.1136 0) (effects (font (size 1.27 1.27)) (justify right)))
  (property "Footprint" "Capacitor_SMD:C_0603_1608Metric" (at 149.86 69.85 0) (effects (font (size 1.27 1.27)) (hide yes)))
  (property "Datasheet" "~" (at 149.86 69.85 0) (effects (font (size 1.27 1.27)) (hide yes)))
  (property "Description" "" (at 149.86 69.85 0) (effects (font (size 1.27 1.27)) (hide yes)))
  (property "LINK" "https://www.digikey.com/en/products/detail/samsung-electro-mechanics/CL21B104KBCNNNC/3886661" (at 149.86 69.85 0) (effects (font (size 1.27 1.27)) (hide yes)))
  (pin "1")
  (pin "2")
  (instances (project "CONTROL WIFI ESP32 S3 V4.0" (path "" (reference "C2") (unit 1))) (project "TocBoatReceiver" (path "" (reference "C2") (unit 1))))))
